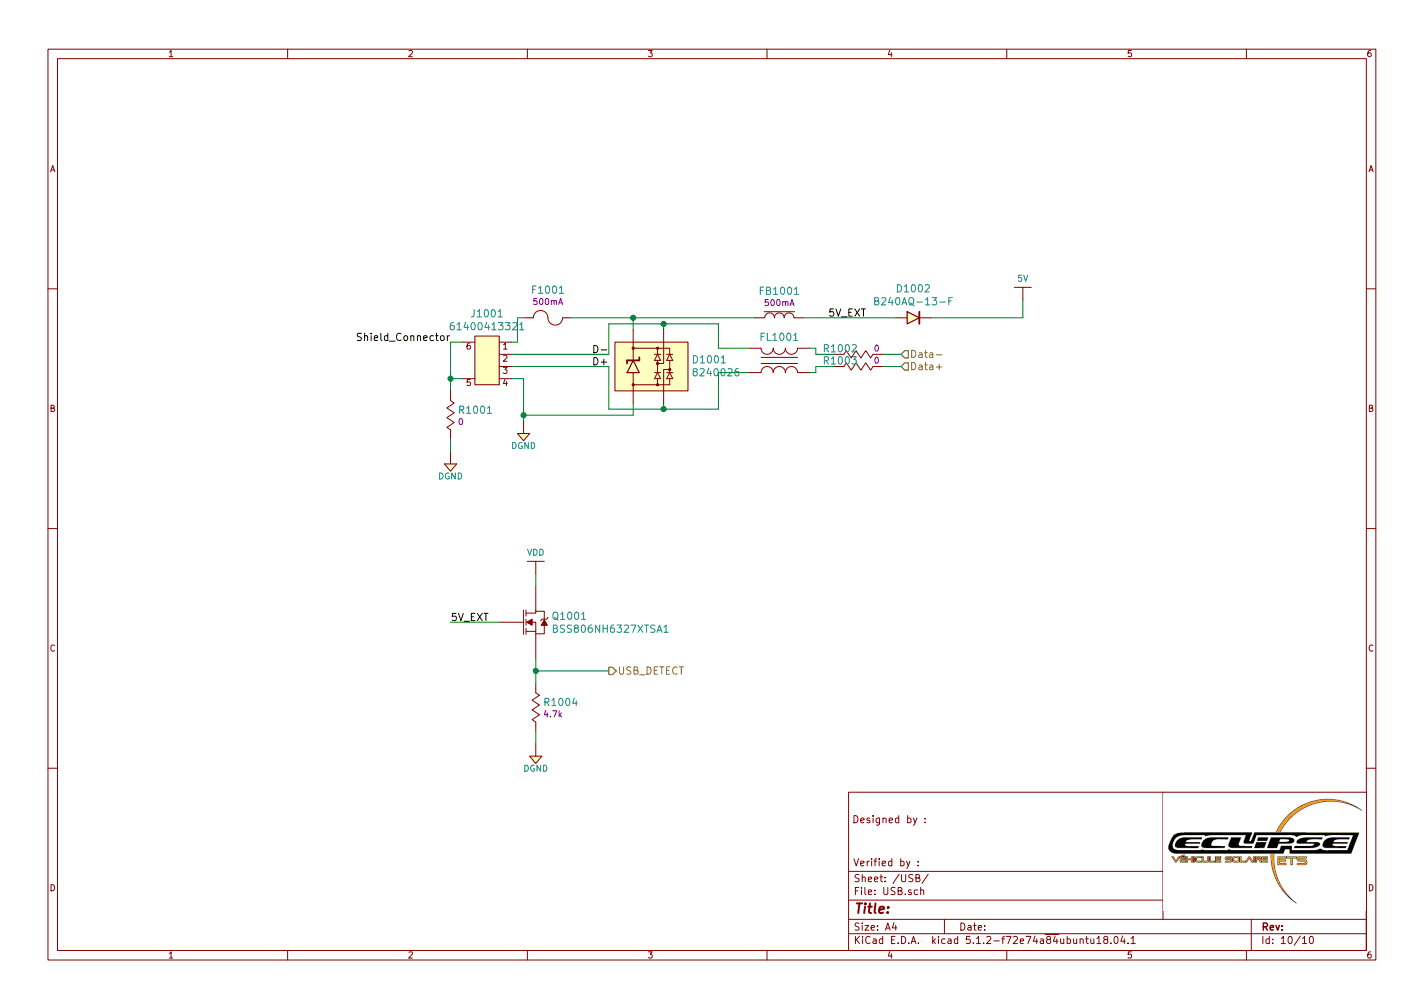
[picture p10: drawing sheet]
EESchema Schematic File Version 4
LIBS:Master_Board-cache
EELAYER 30 0
EELAYER END
$Descr A4 11693 8268
encoding utf-8
Sheet 10 10
Title ""
Date ""
Rev ""
Comp ""
Comment1 ""
Comment2 ""
Comment3 ""
Comment4 ""
$EndDescr
Text HLabel 7400 3000 2    60   Input ~ 0
Data+
Text HLabel 7400 2900 2    60   Input ~ 0
Data-
Wire Wire Line
	7250 2900 7400 2900
Wire Wire Line
	7400 3000 7250 3000
$Comp
L Power_Port:DGND #PWR01002
U 1 1
P 4300 3550
F 0 "#PWR01002" H 4300 3380 50  0001 C CNN
F 1 "DGND" H 4300 3450 50  0000 C CNN
F 2 "" H 4300 3650 60  0000 C CNN
F 3 "" H 4280 3460 60  0000 C CNN
	1    4300 3550
	1    0    0    -1  
$EndComp
Wire Wire Line
	4200 3100 4300 3100
Wire Wire Line
	3800 2800 3700 2800
Wire Wire Line
	3700 2800 3700 3100
Wire Wire Line
	3800 3100 3700 3100
$Comp
L Power_Port:DGND #PWR01001
U 1 1
P 3700 3800
F 0 "#PWR01001" H 3700 3630 50  0001 C CNN
F 1 "DGND" H 3700 3700 50  0000 C CNN
F 2 "" H 3700 3900 60  0000 C CNN
F 3 "" H 3680 3710 60  0000 C CNN
	1    3700 3800
	1    0    0    -1  
$EndComp
Wire Wire Line
	3700 3200 3700 3100
Connection ~ 3700 3100
Text Label 3700 2800 2    60   ~ 0
Shield_Connector
Text Label 5000 2900 2    60   ~ 0
D-
Text Label 5000 3000 2    60   ~ 0
D+
$Comp
L Power_Port:5V #PWR01003
U 1 1
P 8400 2450
F 0 "#PWR01003" H 8400 2300 50  0001 C CNN
F 1 "5V" H 8400 2624 50  0000 C CNN
F 2 "" H 8400 2450 60  0000 C CNN
F 3 "" H 8400 2450 60  0000 C CNN
	1    8400 2450
	1    0    0    -1  
$EndComp
$Comp
L Resistors:RC0805JR-070RL R1001
U 1 1
P 3700 3400
F 0 "R1001" V 3655 3458 60  0000 L CNN
F 1 "RC0805JR-070RL" H 3700 3100 50  0001 C CNN
F 2 "Resistors:R0805" H 3700 2500 30  0001 C CNN
F 3 "http://www.yageo.com/documents/recent/PYu-RC_Group_51_RoHS_L_7.pdf" H 3700 2450 30  0001 C CNN
F 4 "Digikey" H 3700 3000 60  0001 C CNN "Supplier"
F 5 "311-0.0ARCT-ND" H 3700 2900 60  0001 C CNN "Supplier Part Number"
F 6 "Yageo" H 3700 2800 60  0001 C CNN "Manufacturer"
F 7 "RC0805JR-070RL" H 3700 2700 60  0001 C CNN "Manufacturer Part Number"
F 8 "RES SMD 0.0 OHM JUMPER 1/8W 0805" H 3700 2600 60  0001 C CNN "Description"
F 9 "0" V 3753 3458 50  0000 L CNN "Resistance (Ohms)"
F 10 "0" H 4110 3320 50  0001 C CNN "Tolerance (%)"
F 11 "1/8W" H 3700 3260 50  0001 C CNN "Puissance (Watts)"
	1    3700 3400
	0    1    1    0   
$EndComp
Wire Wire Line
	3700 3700 3700 3600
Wire Wire Line
	5450 3300 5450 3350
Wire Wire Line
	4300 3100 4300 3400
$Comp
L Fuses:39505000440 F1001
U 1 1
P 4500 2600
F 0 "F1001" H 4500 2831 60  0000 C CNN
F 1 "39505000440" H 4500 2300 50  0001 C CNN
F 2 "Fuses:TE5_395" H 4500 1700 30  0001 C CNN
F 3 "http://www.littelfuse.com/~/media/electronics/datasheets/fuses/littelfuse_fuse_395_datasheet.pdf.pdf" H 4500 1650 30  0001 C CNN
F 4 "Digikey" H 4500 2200 60  0001 C CNN "Supplier"
F 5 "WK4341BK-ND" H 4500 2100 60  0001 C CNN "Supplier Part Number"
F 6 "Littelfuse Inc." H 4500 2000 60  0001 C CNN "Manufacturer"
F 7 "39505000440" H 4500 1900 60  0001 C CNN "Manufacturer Part Number"
F 8 "FUSE BOARD MNT 1A 125VAC RADIAL" H 4500 1800 60  0001 C CNN "Description"
F 9 "500mA" H 4500 2733 50  0000 C CNN "Current Rating (A)"
F 10 "-" H 4400 2400 50  0001 C CNN "Voltage Rating - DC"
F 11 "125V" H 4600 2400 60  0001 C CNN "Voltage Rating - AC"
F 12 "Fuse Holder" H 4500 1500 60  0001 C CNN "Fuse Holder"
	1    4500 2600
	1    0    0    -1  
$EndComp
Wire Wire Line
	5200 2700 5200 2600
Wire Wire Line
	5450 2700 5450 2650
Wire Wire Line
	5450 2650 5000 2650
Wire Wire Line
	5000 2650 5000 2900
Wire Wire Line
	5000 2900 4200 2900
Wire Wire Line
	4200 3000 5000 3000
Wire Wire Line
	5000 3000 5000 3350
Wire Wire Line
	5000 3350 5450 3350
Wire Wire Line
	5200 3300 5200 3400
Wire Wire Line
	5200 3400 4300 3400
Connection ~ 4300 3400
Wire Wire Line
	4300 3400 4300 3450
Wire Wire Line
	5450 2650 5900 2650
Wire Wire Line
	5900 2650 5900 2850
Connection ~ 5450 2650
Wire Wire Line
	5900 3350 5450 3350
Connection ~ 5450 3350
Wire Wire Line
	5200 2600 6200 2600
Connection ~ 5200 2600
Wire Wire Line
	8400 2600 8400 2450
$Comp
L Resistors:RC0805JR-070RL R1003
U 1 1
P 7050 3000
F 0 "R1003" H 6900 3050 60  0000 C CNN
F 1 "RC0805JR-070RL" H 7050 2700 50  0001 C CNN
F 2 "Resistors:R0805" H 7050 2100 30  0001 C CNN
F 3 "http://www.yageo.com/documents/recent/PYu-RC_Group_51_RoHS_L_7.pdf" H 7050 2050 30  0001 C CNN
F 4 "Digikey" H 7050 2600 60  0001 C CNN "Supplier"
F 5 "311-0.0ARCT-ND" H 7050 2500 60  0001 C CNN "Supplier Part Number"
F 6 "Yageo" H 7050 2400 60  0001 C CNN "Manufacturer"
F 7 "RC0805JR-070RL" H 7050 2300 60  0001 C CNN "Manufacturer Part Number"
F 8 "RES SMD 0.0 OHM JUMPER 1/8W 0805" H 7050 2200 60  0001 C CNN "Description"
F 9 "0" H 7200 3050 50  0000 C CNN "Resistance (Ohms)"
F 10 "0" H 7460 2920 50  0001 C CNN "Tolerance (%)"
F 11 "1/8W" H 7050 2860 50  0001 C CNN "Puissance (Watts)"
	1    7050 3000
	1    0    0    -1  
$EndComp
$Comp
L Resistors:RC0805JR-070RL R1002
U 1 1
P 7050 2900
F 0 "R1002" H 6900 2950 60  0000 C CNN
F 1 "RC0805JR-070RL" H 7050 2600 50  0001 C CNN
F 2 "Resistors:R0805" H 7050 2000 30  0001 C CNN
F 3 "http://www.yageo.com/documents/recent/PYu-RC_Group_51_RoHS_L_7.pdf" H 7050 1950 30  0001 C CNN
F 4 "Digikey" H 7050 2500 60  0001 C CNN "Supplier"
F 5 "311-0.0ARCT-ND" H 7050 2400 60  0001 C CNN "Supplier Part Number"
F 6 "Yageo" H 7050 2300 60  0001 C CNN "Manufacturer"
F 7 "RC0805JR-070RL" H 7050 2200 60  0001 C CNN "Manufacturer Part Number"
F 8 "RES SMD 0.0 OHM JUMPER 1/8W 0805" H 7050 2100 60  0001 C CNN "Description"
F 9 "0" H 7200 2950 50  0000 C CNN "Resistance (Ohms)"
F 10 "0" H 7460 2820 50  0001 C CNN "Tolerance (%)"
F 11 "1/8W" H 7050 2760 50  0001 C CNN "Puissance (Watts)"
	1    7050 2900
	1    0    0    -1  
$EndComp
$Comp
L Master_Board-rescue:744230900-Filter FL1001
U 1 1
P 6400 2950
F 0 "FL1001" H 6400 3144 60  0000 C CNN
F 1 "744230900" H 6400 2600 60  0001 C CNN
F 2 "Filter:744230900" H 6400 2000 60  0001 C CNN
F 3 "http://katalog.we-online.de/pbs/datasheet/7447715330.pdf" H 6400 1900 60  0001 C CNN
F 4 "Digikey" H 6400 2500 60  0001 C CNN "Supplier"
F 5 "732-2582-1-ND" H 6400 2400 60  0001 C CNN "Supplier Part Number"
F 6 "Wurth Electronics Inc." H 6400 2300 60  0001 C CNN "Manufacturer"
F 7 "744230900" H 6400 2200 60  0001 C CNN "Manufacturer Part Number"
F 8 "CMC 550MA 2LN 90 OHM SMD" H 6400 2100 60  0001 C CNN "Description"
	1    6400 2950
	1    0    0    -1  
$EndComp
Wire Wire Line
	6150 3050 5900 3050
Wire Wire Line
	5900 3050 5900 3350
Wire Wire Line
	6150 2850 5900 2850
Wire Wire Line
	6650 2850 6700 2850
Wire Wire Line
	6700 2850 6700 2900
Wire Wire Line
	6700 2900 6850 2900
Wire Wire Line
	6850 3000 6700 3000
Wire Wire Line
	6700 3000 6700 3050
Wire Wire Line
	6700 3050 6650 3050
Wire Wire Line
	4700 2600 5200 2600
Wire Wire Line
	4200 2800 4250 2800
Wire Wire Line
	4250 2800 4250 2600
Wire Wire Line
	4250 2600 4300 2600
$Comp
L Master_Board-rescue:742792605-Filter FB1001
U 1 1
P 6400 2600
F 0 "FB1001" H 6400 2822 60  0000 C CNN
F 1 "742792605" H 6400 2250 60  0001 C CNN
F 2 "Filter:FB0603" H 6400 1650 60  0001 C CNN
F 3 "http://katalog.we-online.de/pbs/datasheet/7447715330.pdf" H 6400 1550 60  0001 C CNN
F 4 "Digikey" H 6400 2150 60  0001 C CNN "Supplier"
F 5 "732-3668-1-ND" H 6400 2050 60  0001 C CNN "Supplier Part Number"
F 6 "Wurth Electronics Inc." H 6400 1950 60  0001 C CNN "Manufacturer"
F 7 "742792605" H 6400 1850 60  0001 C CNN "Manufacturer Part Number"
F 8 "FERRITE BEAD 33 OHM 0603 1LN" H 6400 1750 60  0001 C CNN "Description"
F 9 "500mA" H 6400 2724 50  0000 C CNN "Current"
	1    6400 2600
	1    0    0    -1  
$EndComp
$Comp
L Diodes:8240026 D1001
U 1 1
P 5250 3000
F 0 "D1001" V 5303 2572 60  0000 R CNN
F 1 "8240026" V 5197 2572 60  0000 R CNN
F 2 "Diodes:SOT-143-4" H 5225 1905 60  0001 C CNN
F 3 "https://katalog.we-online.de/pbs/datasheet/8240026.pdf" H 5225 1805 60  0001 C CNN
F 4 "Digikey" H 5225 2405 60  0001 C CNN "Supplier"
F 5 "732-4470-1-ND" H 5225 2305 60  0001 C CNN "Supplier Part Number"
F 6 "Wurth Electronics Inc." H 5225 2205 60  0001 C CNN "Manufacturer"
F 7 "8240026" H 5225 2105 60  0001 C CNN "Manufacturer Part Number"
F 8 "TVS DIODE 5V 9V SOT143-4" H 5225 2005 60  0001 C CNN "Description"
	1    5250 3000
	0    -1   -1   0   
$EndComp
$Comp
L Diodes:B240AQ-13-F D1002
U 1 1
P 7550 2600
F 0 "D1002" H 7500 2842 60  0000 C CNN
F 1 "B240AQ-13-F" H 7500 2736 60  0000 C CNN
F 2 "Diodes:DO-214AC_SMA" H 7550 1580 60  0001 C CNN
F 3 "https://www.diodes.com/assets/Datasheets/ds13004.pdf" H 7550 1480 60  0001 C CNN
F 4 "Digikey" H 7550 2080 60  0001 C CNN "Supplier"
F 5 "B240AQ-13-FDICT-ND" H 7550 1980 60  0001 C CNN "Supplier Part Number"
F 6 "Diode Incorporated" H 7550 1880 60  0001 C CNN "Manufacturer"
F 7 "B240AQ-13-F" H 7550 1780 60  0001 C CNN "Manufacturer Part Number"
F 8 "DIODE SCHOTTKY 40V 2A SMA" H 7550 1680 60  0001 C CNN "Description"
	1    7550 2600
	1    0    0    -1  
$EndComp
Wire Wire Line
	7650 2600 8400 2600
Wire Wire Line
	6600 2600 7350 2600
Text Label 6800 2600 0    60   ~ 0
5V_EXT
Text Label 3700 5100 0    60   ~ 0
5V_EXT
$Comp
L Transistors:BSS806NH6327XTSA1 Q1001
U 1 1
P 4300 5100
F 0 "Q1001" H 4528 5153 60  0000 L CNN
F 1 "BSS806NH6327XTSA1" H 4528 5047 60  0000 L CNN
F 2 "IC:SOT-23-3" H 4450 4200 60  0001 C CNN
F 3 "D" H 4450 4100 60  0001 C CNN
F 4 "Digikey" H 4450 4700 60  0001 C CNN "Supplier"
F 5 "BSS806NH6327XTSA1CT-ND" H 4450 4600 60  0001 C CNN "Supplier Part Number"
F 6 "Infineon Technologies" H 4450 4500 60  0001 C CNN "Manufacturer"
F 7 "BSS806NH6327XTSA1" H 4400 4400 60  0001 C CNN "Manufacturer Part Number"
F 8 "MOSFET N-CH 20V 2.3A SOT23" H 4450 4300 60  0001 C CNN "Description"
	1    4300 5100
	1    0    0    -1  
$EndComp
Wire Wire Line
	4100 5100 3700 5100
Wire Wire Line
	4400 5400 4400 5500
Wire Wire Line
	4400 5500 5000 5500
Wire Wire Line
	4400 4800 4400 4700
$Comp
L Power_Port:VDD #PWR0107
U 1 1
P 4400 4700
F 0 "#PWR0107" H 4400 4550 50  0001 C CNN
F 1 "VDD" H 4400 4874 50  0000 C CNN
F 2 "" H 4400 4700 60  0000 C CNN
F 3 "" H 4400 4550 60  0000 C CNN
	1    4400 4700
	1    0    0    -1  
$EndComp
$Comp
L Resistors:RC0805JR-074K7L R1004
U 1 1
P 4400 5800
F 0 "R1004" V 4355 5858 60  0000 L CNN
F 1 "RC0805JR-074K7L" H 4400 5500 50  0001 C CNN
F 2 "Resistors:R0805" H 4400 4900 30  0001 C CNN
F 3 "http://www.yageo.com/documents/recent/PYu-RC_Group_51_RoHS_L_7.pdf" H 4400 4850 30  0001 C CNN
F 4 "Digikey" H 4400 5400 60  0001 C CNN "Supplier"
F 5 "311-4.7KARCT-ND" H 4400 5300 60  0001 C CNN "Supplier Part Number"
F 6 "Yageo" H 4400 5200 60  0001 C CNN "Manufacturer"
F 7 "RC0805JR-074K7L" H 4400 5100 60  0001 C CNN "Manufacturer Part Number"
F 8 "RES SMD 4.7K OHM 5% 1/8W 0805" H 4400 5000 60  0001 C CNN "Description"
F 9 "4.7k" V 4453 5858 50  0000 L CNN "Resistance (Ohms)"
F 10 "±5%" H 4600 5700 50  0001 C CNN "Tolerance (%)"
F 11 "1/8W" H 4400 5660 50  0001 C CNN "Puissance (Watts)"
	1    4400 5800
	0    1    1    0   
$EndComp
Wire Wire Line
	4400 5600 4400 5500
Connection ~ 4400 5500
Wire Wire Line
	4400 6000 4400 6100
$Comp
L Power_Port:DGND #PWR0108
U 1 1
P 4400 6200
F 0 "#PWR0108" H 4400 6030 50  0001 C CNN
F 1 "DGND" H 4400 6100 50  0000 C CNN
F 2 "" H 4400 6300 60  0000 C CNN
F 3 "" H 4380 6110 60  0000 C CNN
	1    4400 6200
	1    0    0    -1  
$EndComp
Text HLabel 5000 5500 2    60   Output ~ 0
USB_DETECT
$Comp
L Connectors:61400413321 J1001
U 1 1
P 4000 3000
F 0 "J1001" H 4000 3437 60  0000 C CNN
F 1 "61400413321" H 4000 3331 60  0000 C CNN
F 2 "Connectors:61400413321" H 4000 2100 60  0001 C CNN
F 3 "https://katalog.we-online.com/em/datasheet/61400413321.pdf" H 4000 2000 60  0001 C CNN
F 4 "Digikey" H 4000 2600 60  0001 C CNN "Supplier"
F 5 "732-2734-ND" H 4000 2500 60  0001 C CNN "Supplier Part Number"
F 6 "Wurth Electronics Inc." H 4000 2400 60  0001 C CNN "Manufacturer"
F 7 "61400413321" H 4000 2300 60  0001 C CNN "Manufacturer Part Number"
F 8 "CONN COM TYPE B USB HORZ 4POS" H 4000 2200 60  0001 C CNN "Description"
	1    4000 3000
	1    0    0    -1  
$EndComp
$EndSCHEMATC
